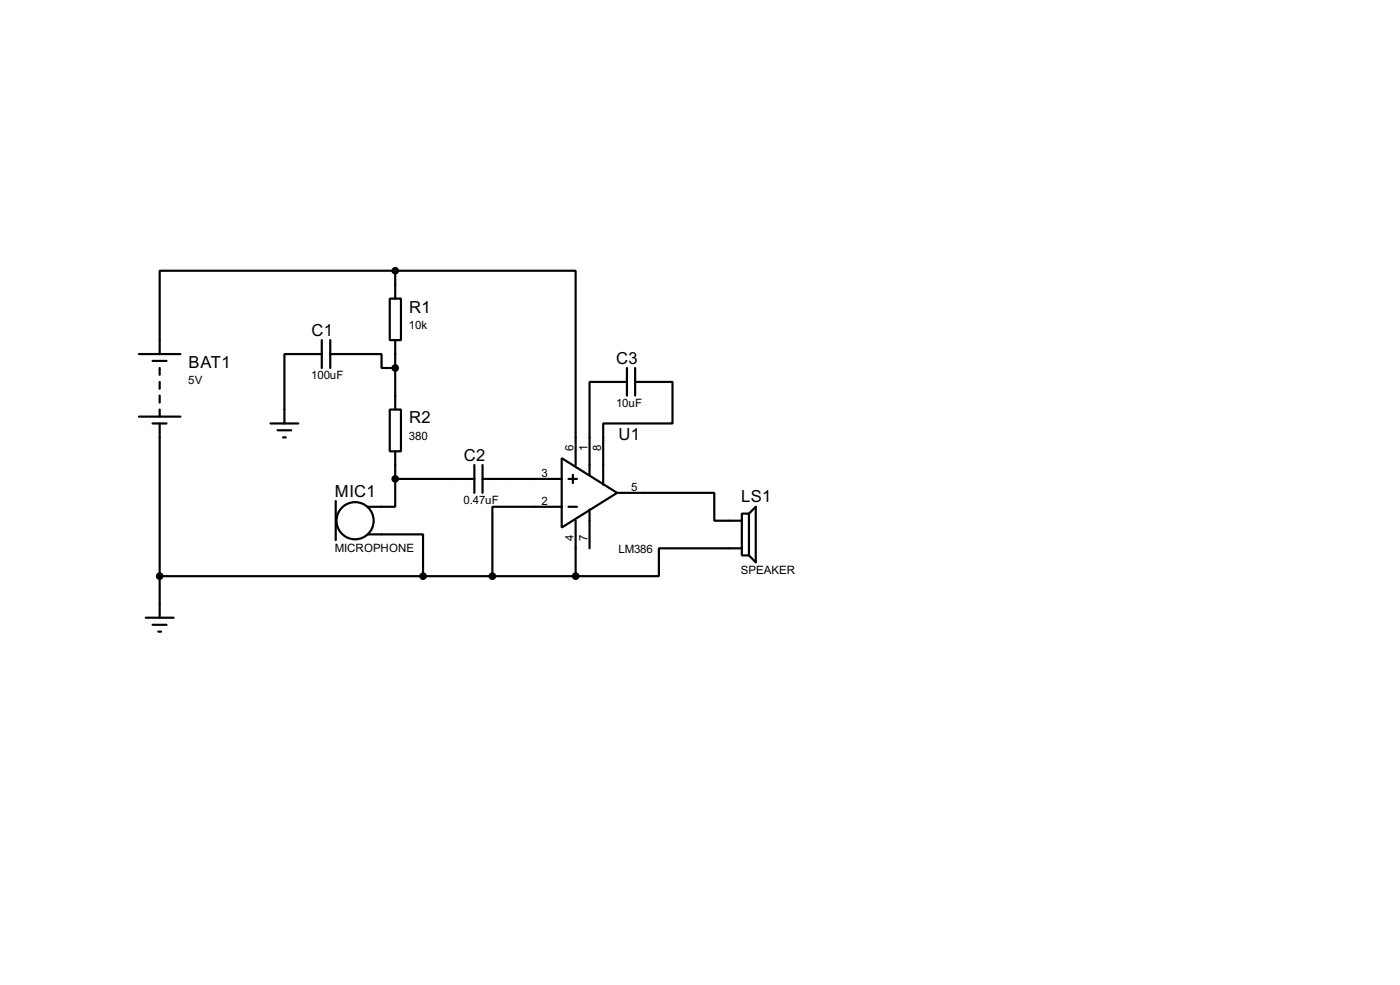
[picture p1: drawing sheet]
<svg xmlns="http://www.w3.org/2000/svg" width="256mm" height="180mm" viewBox="0 0 256 180" stroke-linecap="round" stroke-linejoin="round" font-family="sans-serif">
<g fill="none" stroke="#000" stroke-width=".4">
<path d="M71.4 54.7h2.1v7.6h-2.1zM72.4 49.6h-43.1v15.2M72.4 49.6h33.1v35.5M72.4 49.6v5.1M25.5 64.8h7.6M25.5 76.3h7.6M28 66.1h2.5M28 77.5h2.5M29.3 67.4v1.2M29.3 69.9v1.3M29.3 72.4v1.3M29.3 75v1.3"/>
<path d="M29.3 77.5v35.6M49.6 77.5h5.1M50.9 78.8h2.5M59 64.8h-6.9v12.7M59 62.3v5.1M60.5 64.8h9.4v2.6h2.5M60.5 62.3v5.1M71.4 75h2.1v7.6h-2.1zM72.4 62.3v12.7M114.9 69.9h-6.9v17M114.9 67.4v5M116.4 69.9h6.8v7.6h-12.7v11.2"/>
<path d="M116.4 67.4v5M51.9 80.1h.5M61.5 91.7v7.2M67.4 97.8h10.1v7.7M72.4 87.7v5.1h-5M72.4 82.6v5.1M72.4 87.7h14.5M86.9 85.1v5.1M88.4 87.7h14.5M88.4 85.1v5.1M102.9 83.9l10.2 6.3-10.2 6.4zM102.9 92.8h-12.7v12.7"/>
<path d="M104.2 87.7h1.5M104.2 92.8h1.5M105 86.9v1.5M105.5 95.3v10.2M108 93.3v7.1M113.1 90.2h17.8v5.1h5M135.9 94h1.3v7.7h-1.3zM137.2 94l1.3-1.2v10.1l-1.3-1.2M26.7 113.1h5.1M28 114.4h2.5M29 115.6h.5M29.3 105.5h76.2"/>
<path d="M135.9 100.4h-15.2v5.1h-15.2"/>
<circle cx="65" cy="95.3" r="3.4"/>
</g>
<g fill="#000" stroke="#000" stroke-width=".4">
<circle cx="72.4" cy="49.6" r=".5"/>
<circle cx="72.4" cy="67.4" r=".5"/>
<circle cx="72.4" cy="87.7" r=".5"/>
<circle cx="29.2" cy="105.5" r=".5"/>
<circle cx="77.5" cy="105.5" r=".5"/>
<circle cx="90.2" cy="105.5" r=".5"/>
<circle cx="105.4" cy="105.5" r=".5"/>
</g>
<g font-size="3.4">
<text x="75" y="57.2">R1</text>
<text x="57.1" y="61.4">C1</text>
<text x="34.6" y="67.4">BAT1</text>
<text x="112.9" y="66.6">C3</text>
<text x="75" y="77.5">R2</text>
<text x="113.3" y="80.5">U1</text>
<text x="85" y="84.3">C2</text>
<text x="61.4" y="90.9">MIC1</text>
<text x="135.8" y="92">LS1</text>
</g>
<g font-size="2.4">
<text x="74.9" y="60.2">10k</text>
<text x="34.5" y="70.3">5V</text>
<text x="57" y="69.5">100uF</text>
<text x="112.9" y="74.5">10uF</text>
<text x="74.9" y="80.4">380</text>
<text x="105.1" y="82.6" transform="rotate(-90 105.1 82.6)">6</text>
<text x="107.6" y="82.6" transform="rotate(-90 107.6 82.6)">1</text>
<text x="110.1" y="82.6" transform="rotate(-90 110.1 82.6)">8</text>
<text x="99.2" y="87.3">3</text>
<text x="115.6" y="89.8">5</text>
<text x="84.9" y="92.3">0.47uF</text>
<text x="99.2" y="92.4">2</text>
<text x="61.3" y="101">MICROPHONE</text>
<text x="105.1" y="99" transform="rotate(-90 105.1 99)">4</text>
<text x="107.6" y="99" transform="rotate(-90 107.6 99)">7</text>
<text x="113.3" y="101.2">LM386</text>
<text x="135.7" y="105">SPEAKER</text>
</g>
</svg>
